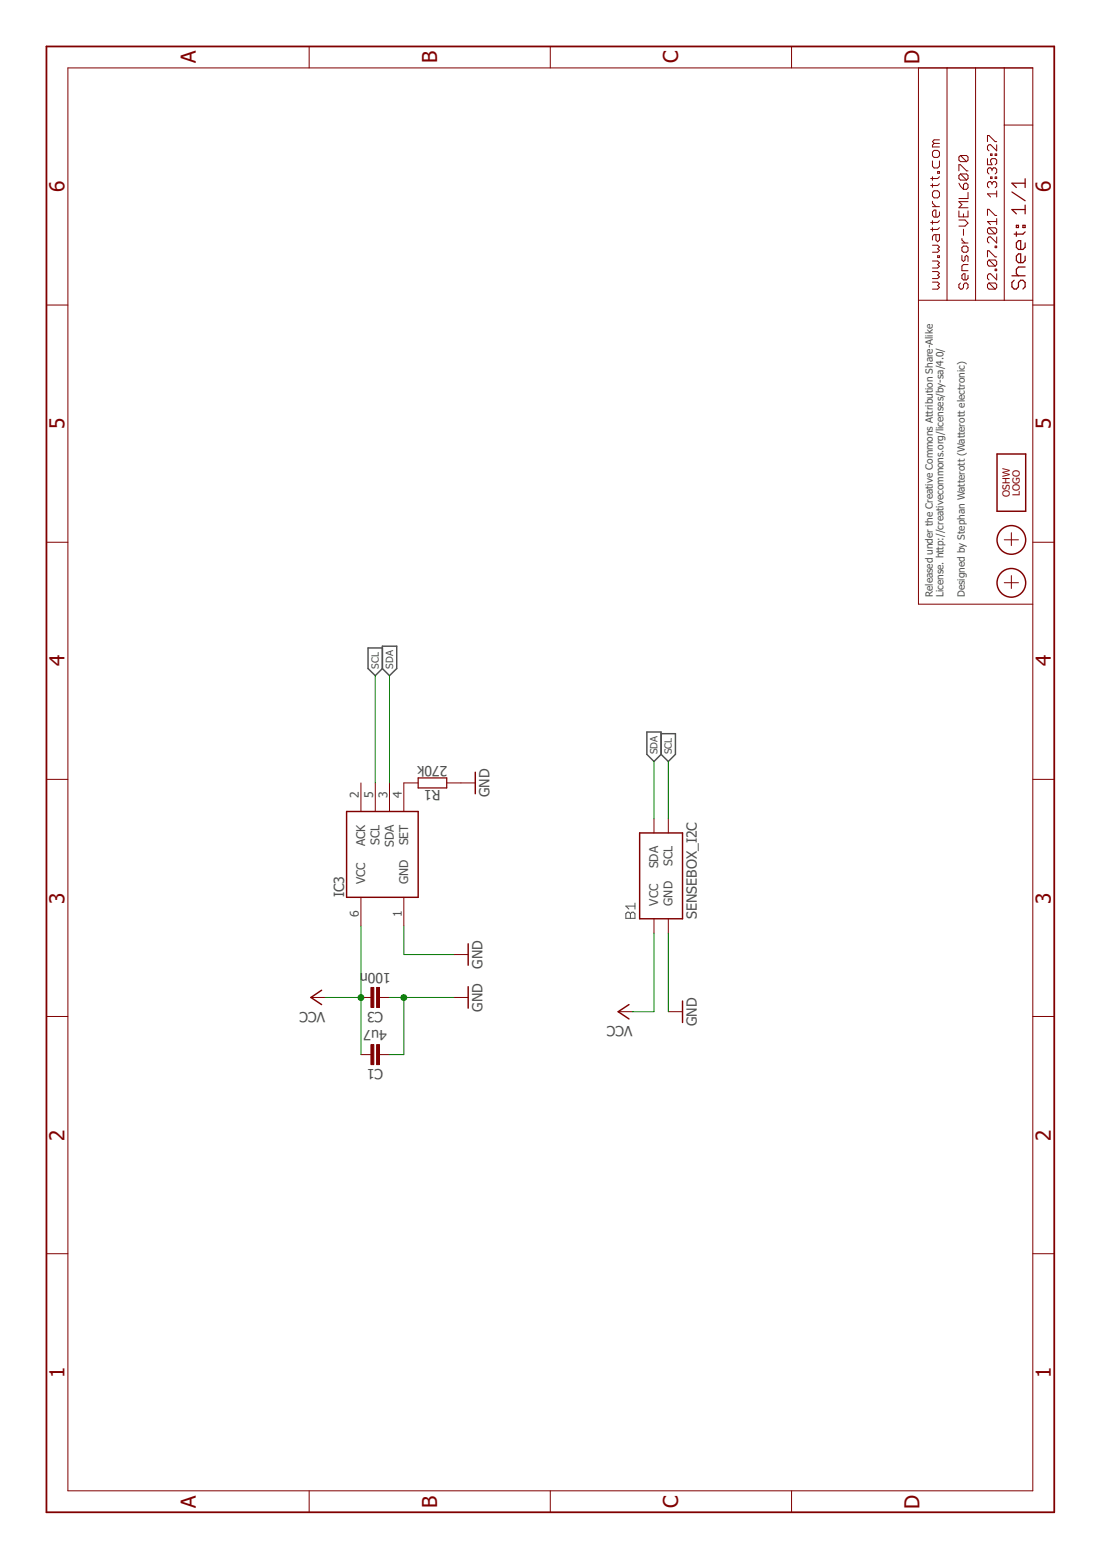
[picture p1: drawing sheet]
<svg xmlns="http://www.w3.org/2000/svg" width="210mm" height="297mm" viewBox="0 0 210 297" stroke-linecap="round" stroke-linejoin="round" font-family="sans-serif">
<path d="M119.5 173.7h.3l.3 .3 .3-.3h.2l.3 .3v.9h-1.7v-.9zM120.1 174v.9M120.9 172v1.1M120.9 172.5h-1.7l.6 .6" fill="none" stroke="#505050" stroke-width=".19"/>
<path d="M72.8 123.4h-2.7v3.9l1.4 1.4 1.3-1.4M72.8 123h2.8v4.3l-1.4 1.4-1.4-1.4zM123.2 139.4h2.7v4.2l-1.3 1.4-1.4-1.4zM125.9 139.7h2.8v3.9l-1.4 1.4-1.4-1.4" fill="none" stroke="#505050" stroke-width=".28"/>
<g fill="none" stroke="#800000" stroke-width=".28">
<path d="M189.9 86.4h5.5v10.9h-5.5zM66 154.5h13.7v16.4h-13.7zM90.5 147v4.1M121.8 158.6h8.2v16.3h-8.2zM89.2 179.7v4.1M61.3 188.6l-2.1 1.3 2.1 1.4M89.2 187.9v4.1M119.8 191.3l-2 1.3 2 1.4M130 190.6v4.1"/>
<circle cx="192.6" cy="111" r="2.73"/>
<circle cx="192.6" cy="102.8" r="2.73"/>
</g>
<g fill="none" stroke="#800000" stroke-width=".19">
<path d="M12.9 12.9h183.8v271h-183.8zM58.9 8.8v4.1M104.8 8.8v4.1M150.8 8.8v4.1M174.9 12.9v102.1h21.8M180.4 12.9v44.3M185.8 12.9v44.3M191.3 12.9v44.3M177.6 30.6v1l.3 .4h.7l.3-.4v-1M177.6 33.7v.6M177.6 35v.7M177.6 38.3v.4l.7 .6"/>
<path d="M177.6 39.3h1.3M177.9 28.6h.7l.3 .4v.7l-.3 .3h-.7l-.3-.3v-.7zM177.9 36.3h.7l.3 .4v.6l-.3 .4h-.7l-.3-.4v-.6zM177.9 27.3l-.3 .3v.4h1.3M177.9 27.3h1M178.6 32.7h.3v.3h-.3zM178.9 33.7l-.3 .3h-1.3M178.9 35l-.3 .3h-1.3M178.9 26.6h-1l-.3 .4 .3 .3M182.6 32.5v-1.1h.3l1.2 1.1h.3M182.6 34.9l.3 .6 .6 .5M182.9 29.6l-.3 .3v.6l.3 .3h1.2"/>
<path d="M182.9 33.1l-.3 .3v.6l.3 .3h1.2M182.9 29.6h1.2l.3 .3v.6l-.3 .3M182.9 33.1h1.2l.3 .3v.6l-.3 .3M182.9 33.1l1.2 1.2M182.9 29.6l1.2 1.2M183.5 35.2l.3-.3h.3l.3 .3v.6l-.3 .2h-.6zM184.4 36.6v1.2h-1.8M184.4 38.4h-1.8l.6 .6-.6 .6h1.8M188.1 30.2v1.2h.9l-.3-.6v-.3l.3-.3h.5l.3 .3v.6l-.3 .3M188.1 27v-1.2h.3l1.1 1.2h.3M188.7 29.3h.3v.3h-.3zM188.7 33.7h.3v.3h-.3z"/>
<path d="M189 32.2l-.3-.2h-.3l-.3 .2v.6l.3 .3M189 34.9l-.3-.3h-.3l-.3 .3v.6l.3 .3M189 32.2l.3-.2h.2l.3 .2v.6l-.3 .3M189 34.9l.3-.3h.2l.3 .3v.6l-.3 .3M189 32.2v.3M189 34.9v.3M189.5 29.3h.3v.3h-.3zM189.5 33.7h.3v.3h-.3zM189.8 27.6v1.1l-1.1-1.1h-.3l-.3 .3v.5l.3 .3M189.8 36.3v1.2M189.8 36.9h-1.7l.6 .6M191.3 23.8h5.4"/>
<path d="M8.8 58.1h4.1M174.9 57.2h21.8M177.6 53.7h1l.3 .3-.3 .4 .3 .3-.3 .4h-1M177.6 46.7h1l.3 .3-.3 .4 .3 .3-.3 .3h-1M177.6 51.7h1l.3 .3-.3 .4 .3 .3-.3 .3h-1M177.6 49.7h1l.3 .3-.3 .4 .3 .3-.3 .3h-1M177.6 42v.7M177.6 43.3v.7M178.3 44.7v1l.3 .3 .3-.3v-1h-1l-.3 .3v.7M178.6 48.7h.3v.3h-.3zM178.9 42l-.3 .4h-1.3M178.9 40.3v.7l-.3 .3h-.7l-.3-.3v-.7l.3-.3h.4v1.3"/>
<path d="M178.9 43.3l-.3 .4h-1.3M182.6 40.2v1.1h1.8v-1.1M182.6 41.9h1.2l.6 .6-.6 .6h-1.2M182.9 53.9l-.3 .3v.6l.3 .3h.3l.3-.3v-.6l.3-.3h.3l.3 .3v.6l-.3 .3M183.2 47.2l.3-.3h.6l.3 .3v.6l-.3 .2h-.6l-.3-.2zM183.2 48.6v.9l.3 .3 .3-.3v-.6l.3-.3 .3 .3v.9M183.2 45.4v.3l.6 .6M183.2 46.3h1.2M183.5 40.7v.6M183.5 43.6v1.2M184.4 52.4v.6l-.3 .3h-.6l-.3-.3v-.6l.3-.3h.3v1.2M184.4 50.4h-.9l-.3 .3v.8h1.2"/>
<path d="M188.1 41v-1.1h.3l1.1 1.1h.3M188.1 48.9v-1.1h.3l1.1 1.1h.3M188.4 53.9l-.3 .3v.6l.3 .3h1.1M188.4 53.9h1.1l.3 .3v.6l-.3 .3M188.4 43.4l-.3 .2v.6l.3 .3h1.1M188.4 49.5l-.3 .3v.6l.3 .3h1.1M188.4 43.4h1.1l.3 .2v.6l-.3 .3M188.4 49.5h1.1l.3 .3v.6l-.3 .3M188.4 53.9l1.1 1.2M188.4 49.5l1.1 1.2M188.4 43.4l1.1 1.1M189.5 51.2h.3v.3h-.3z"/>
<path d="M189.5 46.9h.3v.3h-.3zM189.8 52.1v1.2l-1.1-1.2h-.3l-.3 .3v.6l.3 .3M189.8 45.1v1.2l-1.1-1.2h-.3l-.3 .3v.6l.3 .3M189.8 41.6v1.2M189.8 42.2h-1.7l.6 .6M196.7 58.1h4.1M8.8 103.3h4.1M191.3 111h2.7M191.3 102.8h2.7M192.6 101.4v2.5M192.6 109.6v2.5M196.7 103.3h4.1"/>
<path d="M8.8 148.4h4.1M68.7 149.1v5.4M71.5 149.1v5.4M74.2 149.1v5.4M79.7 149.1h-2.8v5.4M85.1 149.1h5.4M124.6 155.9v2.7M127.3 155.9v2.7M196.7 148.4h4.1M68.7 170.9v5.4M76.9 170.9v5.4M124.6 174.9v2.8"/>
<path d="M127.3 174.9v2.8M8.8 193.5h4.1M59.2 189.9h2.7M68.7 189.9h2M72.3 189.9h1.9M86.4 181.8h2.8M86.4 189.9h2.8M117.8 192.6h2.7M127.3 192.6h2.7M196.7 193.5h4.1M68.7 200.8h2M72.3 200.8h1.9"/>
<path d="M8.8 238.7h4.1M196.7 238.7h4.1M58.9 283.9v4.1M104.8 283.9v4.1M150.8 283.9v4.1"/>
</g>
<g fill="#800000" stroke="#800000" stroke-width=".19">
<path d="M70.7 188h.5v3.8h-.5z"/>
<path d="M71.7 188h.6v3.8h-.6z"/>
<path d="M70.7 198.9h.5v3.8h-.5z"/>
<path d="M71.7 198.9h.6v3.8h-.6z"/>
</g>
<g fill="none" stroke="#800000" stroke-width=".23">
<path d="M192.7 36.6l2.6 1.6M195.3 39.9h-2.6l.9 .8M195.3 34v1.7M195.3 39.1v1.6M195.3 34.9h-2.6l.9 .8M192.7 52.5h2.6M193.2 53.4l-.5 .4v.8l.5 .4h.4l.4-.4v-.8l.4-.4h.4l.5 .4v.8l-.5 .4M193.6 42.9h.4v.4h-.4zM193.6 44.2v.8M194.8 42.9h.5v.4h-.5zM195.3 46.2v.9l-.5 .4h-.8l-.4-.4v-.9l.4-.4h.4v1.7M195.3 48.8v.8l-.5 .4h-.8l-.4-.4v-.8l.4-.5h.4v1.7"/>
<path d="M195.3 50.8h-1.3l-.4 .5v.8l.4 .4M195.3 44.2l-.5 .4h-1.6M79.7 148.1h5.4v1.9h-5.4z"/>
</g>
<path d="M8.8 8.8h192v279.2h-192z" fill="none" stroke="#800000" stroke-width=".34"/>
<path d="M71.5 128.7v20.4M74.2 128.7v20.4M124.6 145v10.9M127.3 145v10.9M68.7 176.3v24.5M76.9 176.3v5.5h9.5M124.6 177.7v14.9h-4.1M127.3 177.7v14.9M61.9 189.9h6.8M74.2 189.9h12.2M76.9 189.9v10.9h-2.7" fill="none" stroke="#008000" stroke-width=".19"/>
<g fill="#008000" stroke="#008000" stroke-width=".19">
<circle cx="76.9" cy="189.9" r=".55"/>
<circle cx="68.7" cy="189.9" r=".55"/>
</g>
<g font-size="3.9" fill="#800000">
<text x="37.3" y="12.1" transform="rotate(-90 37.3 12.1)">A</text>
<text x="83.2" y="12.1" transform="rotate(-90 83.2 12.1)">B</text>
<text x="129.2" y="12.1" transform="rotate(-90 129.2 12.1)">C</text>
<text x="175.1" y="12.2" transform="rotate(-90 175.1 12.2)">D</text>
<text x="12.3" y="36.6" transform="rotate(-90 12.3 36.6)">6</text>
<text x="200.2" y="36.6" transform="rotate(-90 200.2 36.6)">6</text>
<text x="12.3" y="81.7" transform="rotate(-90 12.3 81.7)">5</text>
<text x="200.2" y="81.7" transform="rotate(-90 200.2 81.7)">5</text>
<text x="12.3" y="126.9" transform="rotate(-90 12.3 126.9)">4</text>
<text x="200.2" y="126.9" transform="rotate(-90 200.2 126.9)">4</text>
<text x="12.3" y="172.1" transform="rotate(-90 12.3 172.1)">3</text>
<text x="200.2" y="172.1" transform="rotate(-90 200.2 172.1)">3</text>
<text x="12.3" y="217.2" transform="rotate(-90 12.3 217.2)">2</text>
<text x="200.2" y="217.2" transform="rotate(-90 200.2 217.2)">2</text>
<text x="12.3" y="262.4" transform="rotate(-90 12.3 262.4)">1</text>
<text x="200.2" y="262.4" transform="rotate(-90 200.2 262.4)">1</text>
<text x="37.3" y="287.1" transform="rotate(-90 37.3 287.1)">A</text>
<text x="83.2" y="287.1" transform="rotate(-90 83.2 287.1)">B</text>
<text x="129.2" y="287.1" transform="rotate(-90 129.2 287.1)">C</text>
<text x="175.1" y="287.2" transform="rotate(-90 175.1 287.2)">D</text>
</g>
<g font-size="2.7" fill="#505050">
<text x="85.2" y="145.8" transform="rotate(-180 85.2 145.8)">270k</text>
<text x="83.9" y="150.4" transform="rotate(-180 83.9 150.4)">R1</text>
<text x="93.3" y="151.8" transform="rotate(-90 93.3 151.8)">GND</text>
<text x="65.6" y="170.9" transform="rotate(-90 65.6 170.9)">IC3</text>
<text x="132.7" y="174.9" transform="rotate(-90 132.7 174.9)">SENSEBOX_I2C</text>
<text x="74.4" y="185.3" transform="rotate(-180 74.4 185.3)">100n</text>
<text x="91.9" y="184.5" transform="rotate(-90 91.9 184.5)">GND</text>
<text x="61.9" y="192.6" transform="rotate(-180 61.9 192.6)">VCC</text>
<text x="73" y="192.6" transform="rotate(-180 73 192.6)">C3</text>
<text x="73.7" y="196.2" transform="rotate(-180 73.7 196.2)">4u7</text>
<text x="91.9" y="192.6" transform="rotate(-90 91.9 192.6)">GND</text>
<text x="120.5" y="195.4" transform="rotate(-180 120.5 195.4)">VCC</text>
<text x="132.7" y="195.4" transform="rotate(-90 132.7 195.4)">GND</text>
<text x="73" y="203.5" transform="rotate(-180 73 203.5)">C1</text>
</g>
<g font-size="2.3" fill="#505050">
<text x="68.4" y="152" transform="rotate(-90 68.4 152)">2</text>
<text x="71.1" y="152" transform="rotate(-90 71.1 152)">5</text>
<text x="73.8" y="152" transform="rotate(-90 73.8 152)">3</text>
<text x="76.5" y="152" transform="rotate(-90 76.5 152)">4</text>
<text x="69.6" y="161.1" transform="rotate(-90 69.6 161.1)">ACK</text>
<text x="72.3" y="160.8" transform="rotate(-90 72.3 160.8)">SCL</text>
<text x="75" y="161.3" transform="rotate(-90 75 161.3)">SDA</text>
<text x="77.7" y="161" transform="rotate(-90 77.7 161)">SET</text>
<text x="125.4" y="165.3" transform="rotate(-90 125.4 165.3)">SDA</text>
<text x="128.1" y="164.9" transform="rotate(-90 128.1 164.9)">SCL</text>
<text x="69.6" y="168.4" transform="rotate(-90 69.6 168.4)">VCC</text>
<text x="77.7" y="168.4" transform="rotate(-90 77.7 168.4)">GND</text>
<text x="125.4" y="172.4" transform="rotate(-90 125.4 172.4)">VCC</text>
<text x="128.1" y="172.4" transform="rotate(-90 128.1 172.4)">GND</text>
<text x="68.4" y="174.6" transform="rotate(-90 68.4 174.6)">6</text>
<text x="76.5" y="174.6" transform="rotate(-90 76.5 174.6)">1</text>
</g>
<g font-size="1.9" fill="#800000">
<text x="192.4" y="94.6" transform="rotate(-90 192.4 94.6)">OSHW</text>
<text x="194.3" y="94.5" transform="rotate(-90 194.3 94.5)">LOGO</text>
</g>
<g font-size="1.9" fill="#505050">
<text x="177.7" y="113.7" transform="rotate(-90 177.7 113.7)">Released under the Creative Commons At ribution Share-Alike</text>
<text x="179.7" y="113.7" transform="rotate(-90 179.7 113.7)">License. http://creativecommons.org/licenses/by-sa/4.0/</text>
<text x="183.8" y="113.7" transform="rotate(-90 183.8 113.7)">Designed by Stephan Watterott (Watterott electronic)</text>
<text x="72.2" y="127.3" transform="rotate(-90 72.2 127.3)">SCL</text>
<text x="74.9" y="127.3" transform="rotate(-90 74.9 127.3)">SDA</text>
<text x="125.2" y="143.6" transform="rotate(-90 125.2 143.6)">SDA</text>
<text x="128" y="143.6" transform="rotate(-90 128 143.6)">SCL</text>
</g>
</svg>
